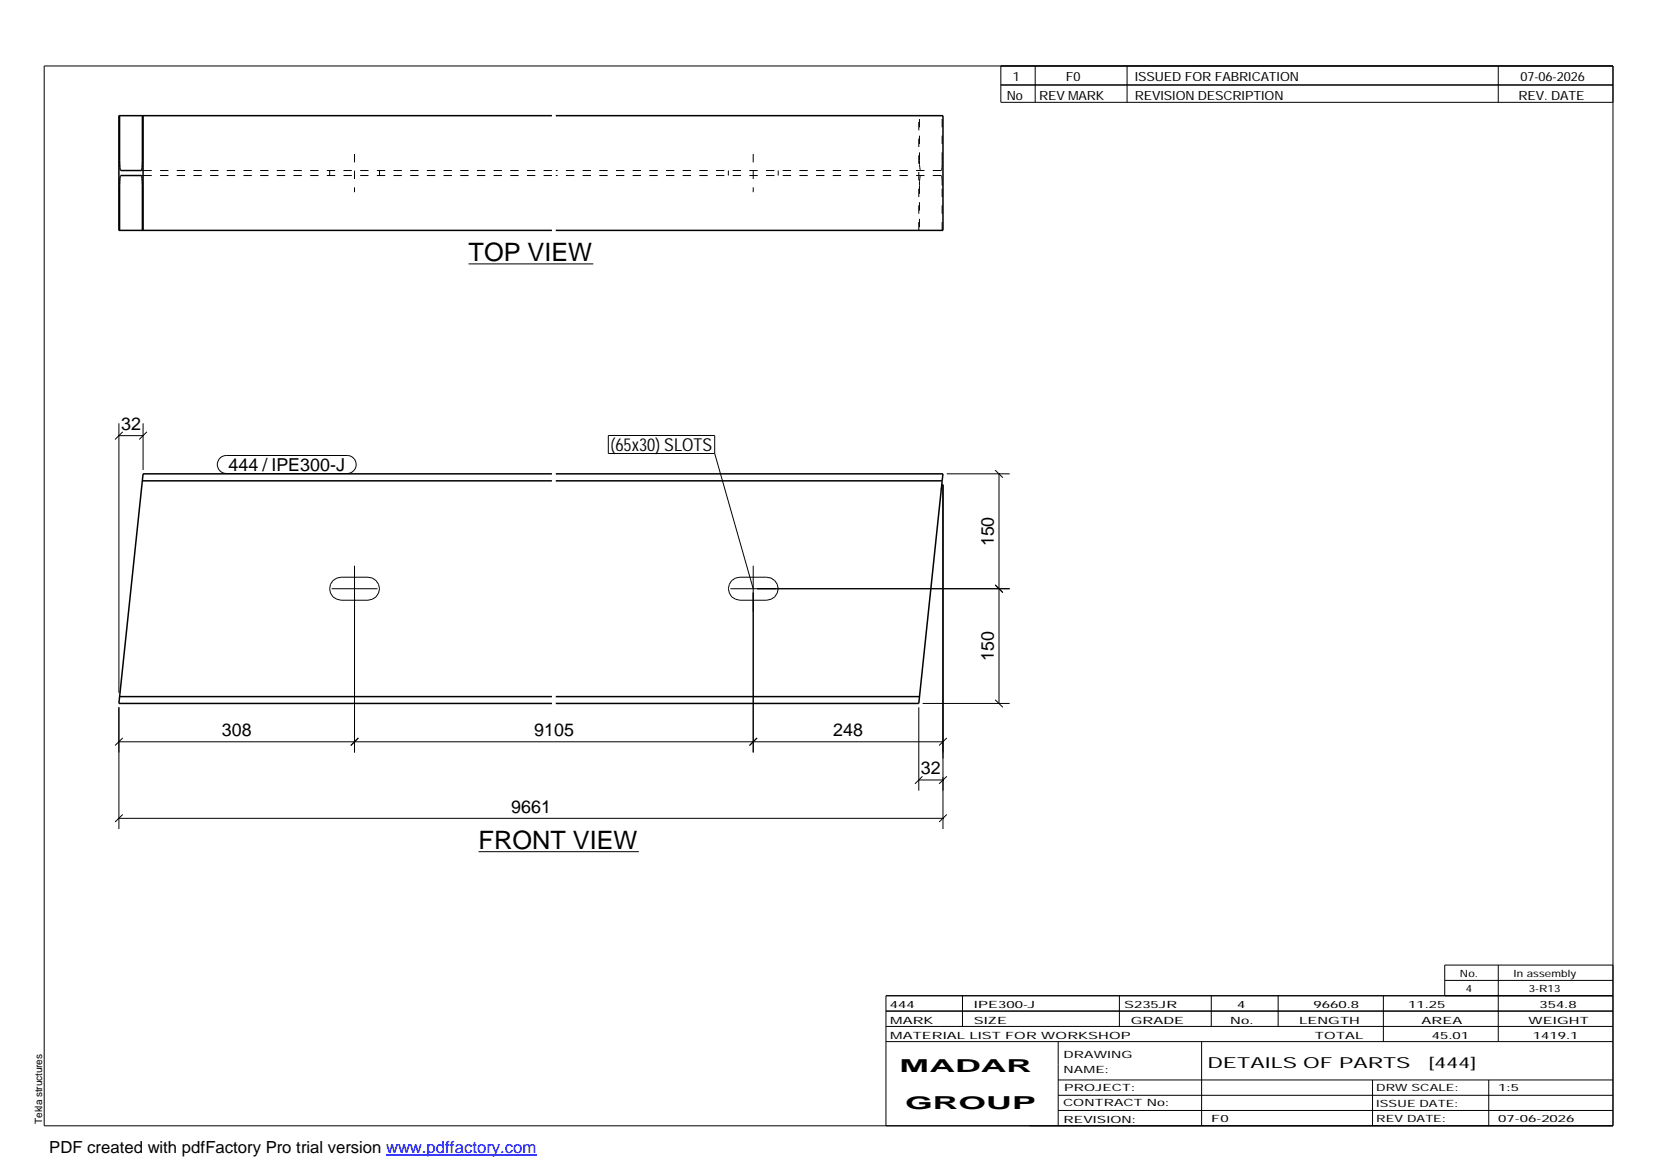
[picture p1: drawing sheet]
<svg xmlns="http://www.w3.org/2000/svg" width="420mm" height="297mm" viewBox="0 0 420 297" stroke-linecap="round" stroke-linejoin="round" font-family="sans-serif">
<g fill="none" stroke="#000" stroke-width=".25">
<path d="M11.2 16.7h398.3v269.1h-398.3zM254.1 16.7v9.3h155.4M262.8 16.7v9.3M286.1 16.7v9.3M380.4 16.7v9.3M254.1 21.6h155.4M119 67h31.6M30.2 107.5v68.4M30.2 110.6h6.1M31.2 109.6l-2 2M36.3 107.5v11.8M37.3 109.6l-2 2"/>
<path d="M55.8 116.3l.8-.5 .8-.2h30.7a2.29 2.29 0 0 1 2.3 2.3 2.29 2.29 0 0 1-2.3 2.3h-30.7a2.3 2.3 0 0 1-2-1.4 2.3 2.3 0 0 1 .4-2.5zM154.4 110.6h27v4.5h-27zM181.4 115.1l9.8 34.4M252.6 119.4l2 1.9M239.4 123v87.5M240.4 120.3h15.9M253.6 120.3v58.3M84.2 149.5h11.6M84.5 147.4l1-.6 1.1-.3h6.8a2.92 2.92 0 0 1 3 3 2.92 2.92 0 0 1-3 2.9h-6.8a2.93 2.93 0 0 1-2.7-1.8 2.93 2.93 0 0 1 .6-3.2zM90 143.6v47.4M185.4 149.5h70.9M185.8 147.4l.9-.6 1.1-.3h6.8a2.92 2.92 0 0 1 3 3 2.92 2.92 0 0 1-3 2.9h-6.8a2.95 2.95 0 0 1-2.6-1.8 2.95 2.95 0 0 1 .6-3.2z"/>
<path d="M191.2 143.6v47.4M252.6 148.5l2 1.9M30.2 179.6v30.9M233.3 179.6v21.1M234.2 178.6h22.1M252.6 177.7l2 1.9M30.2 188.3h209.2M31.2 187.4l-2 1.9M91 187.4l-1.9 1.9M192.2 187.4l-1.9 1.9M233.3 198h6.1M234.2 197.1l-1.9 1.9"/>
<path d="M240.4 197.1l-2 1.9M240.4 187.4l-2 1.9M30.2 207.8h209.2M31.2 206.8l-2 1.9M121.5 216.2h40.7M240.4 206.8l-2 1.9M224.9 256.7h184.6M244.3 252.8v7.8M284.2 252.8v7.8M307.5 252.8v7.8M324.5 252.8v7.8M351.2 252.8v11.6"/>
<path d="M366.8 248.9h42.7M380.4 245v19.4M409.5 245h-42.7v7.8M409.5 252.8h-184.6v33M224.9 264.4h184.6M224.9 260.6h184.6M268.6 264.4v21.4M268.6 274.2h140.9M268.6 278.1h140.9M305.1 264.4v21.4M348.4 274.2v11.6M378 274.2v11.6"/>
<path d="M268.6 281.9h140.9"/>
</g>
<path d="M30.4 29.4v11.4l.2 2.5h5.3l.1-.2 .2-2.3v-11.4M36.3 29.4v29.1M140.1 29.4h-109.9v29.1h109.9M141.1 29.4h98.3v29.1h-98.3M30.4 58.5v-11.4l.2-2.5h5.3l.1 .2 .2 2.3v11.4M36.2 122.1h103.9M140.1 120.3h-103.8l-6.1 58.3h109.9M141.1 120.3h98.3l-.2 1.8M141.1 122.1h98.1M239.2 122.1l-5.9 56.5h-92.2M30.4 176.9h109.7M141.1 176.9h92.3" fill="none" stroke="#000" stroke-width=".38"/>
<g fill="none" stroke="#000" stroke-width=".25" stroke-dasharray="2.1 2.1" stroke-linecap="butt">
<path d="M30.4 29.4h-.2M36.2 29.4h.1M36.3 29.4h-.1M90 39.1v9.7M191.2 39.1v9.7M239.2 29.4h.2M30.4 58.5h-.2M36.2 58.5h.1M36.3 43.3h-.4M36.3 58.5h-.1M36.3 44.6h-.4M83.7 43.3v1.3"/>
<path d="M96.4 43.3v1.3M140.1 43.3h-103.8M140.1 44.6h-103.8M184.9 43.3v1.3M197.6 43.3v1.3M233.3 58.5v-29.1M233.4 40.8v-11.4M233.4 47.1v11.4M233.4 58.5h-.1M233.4 40.8v1M233.4 41.8l.1 .8M233.4 46.1v1"/>
<path d="M233.5 42.6l.1 .5M233.5 45.3l-.1 .8M233.6 43.1l.1 .2M233.6 44.8l-.1 .5M233.7 44.6l-.1 .2M238.9 43.3h-97.8M238.9 44.6h-97.8M238.9 43.3l.2-.2M239.1 43.1v-.5M239.1 44.8l-.2-.2M239.1 42.6l.1-.8M239.1 45.3v-.5"/>
<path d="M239.2 40.8v-11.4M239.2 58.5v-11.4M239.2 41.8v-1M239.2 47.1v-1M239.2 46.1l-.1-.8M239.4 58.5h-.2M238.9 124.6l.2-1.8M233.4 176.6v.3"/>
</g>
<path d="M98 293.3h38.2" fill="none" stroke="#00f" stroke-width=".3"/>
<g font-size="6.4">
<text x="119" y="66.3">TOP VIEW</text>
<text x="121.5" y="215.5">FRONT VIEW</text>
</g>
<g font-size="4.5">
<text x="30.7" y="109.2">32</text>
<text x="58" y="119.6">444 / IPE300-J</text>
<text x="155" y="114.5">(65x30) SLOTS</text>
<text x="252.3" y="138.7" transform="rotate(-90 252.3 138.7)">150</text>
<text x="252.3" y="167.8" transform="rotate(-90 252.3 167.8)">150</text>
<text x="56.3" y="186.9">308</text>
<text x="135.6" y="186.9">9105</text>
<text x="211.5" y="186.9">248</text>
<text x="233.8" y="196.6">32</text>
<text x="129.8" y="206.3">9661</text>
<text x="228.4" y="272.3">MADAR</text>
<text x="229.8" y="281.6">GROUP</text>
</g>
<text font-size="4.2" x="12.5" y="292.7">PDF created with pdfFactory Pro trial version www.pdffactory.com</text>
<g font-size="3.9">
<text x="306.5" y="271.3">DETAILS OF PARTS</text>
<text x="362.7" y="271.3">[444]</text>
</g>
<g font-size="3.2">
<text x="257.1" y="20.5">1</text>
<text x="270.6" y="20.5">F0</text>
<text x="288.1" y="20.5">ISSUED FOR FABRICATION</text>
<text x="386" y="20.5">07-06-2026</text>
<text x="255.6" y="25.5">No</text>
<text x="263.8" y="25.5">REV MARK</text>
<text x="288.1" y="25.5">REVISION DESCRIPTION</text>
<text x="385.5" y="25.5">REV. DATE</text>
</g>
<g font-size="2.5">
<text x="370.6" y="247.9">No.</text>
<text x="372.1" y="251.8">4</text>
<text x="384.3" y="247.9">In assembly</text>
<text x="388.1" y="251.8">3-R13</text>
<text x="225.9" y="255.9">444</text>
<text x="247.3" y="255.9">IPE300-J</text>
<text x="285.4" y="255.9">S235JR</text>
<text x="314.1" y="255.9">4</text>
<text x="333.5" y="255.9">9660.8</text>
<text x="357.5" y="255.9">11.25</text>
<text x="390.8" y="255.9">354.8</text>
<text x="226" y="263.7">MATERIAL LIST FOR WORKSHOP</text>
<text x="226" y="259.9">MARK</text>
<text x="247.2" y="259.9">SIZE</text>
<text x="287.1" y="259.9">GRADE</text>
<text x="312.3" y="259.9">No.</text>
<text x="329.8" y="259.9">LENGTH</text>
<text x="333.8" y="263.7">TOTAL</text>
<text x="360.9" y="259.9">AREA</text>
<text x="363.5" y="263.7">45.01</text>
<text x="388.1" y="259.9">WEIGHT</text>
<text x="389.2" y="263.7">1419.1</text>
<text x="270" y="268.5">DRAWING</text>
<text x="270" y="272.5">NAME:</text>
<text x="269.9" y="280.9">CONTRACT No:</text>
<text x="270.2" y="277">PROJECT:</text>
<text x="349.4" y="277.1">DRW SCALE:</text>
<text x="349.4" y="281">ISSUE DATE:</text>
<text x="380.4" y="277.1">1:5</text>
<text x="10.7" y="285.4" transform="rotate(-90 10.7 285.4)">Tekla structures</text>
<text x="270" y="285">REVISION:</text>
<text x="307.5" y="284.8">F0</text>
<text x="349.4" y="284.8">REV DATE:</text>
<text x="380.4" y="284.8">07-06-2026</text>
</g>
</svg>
